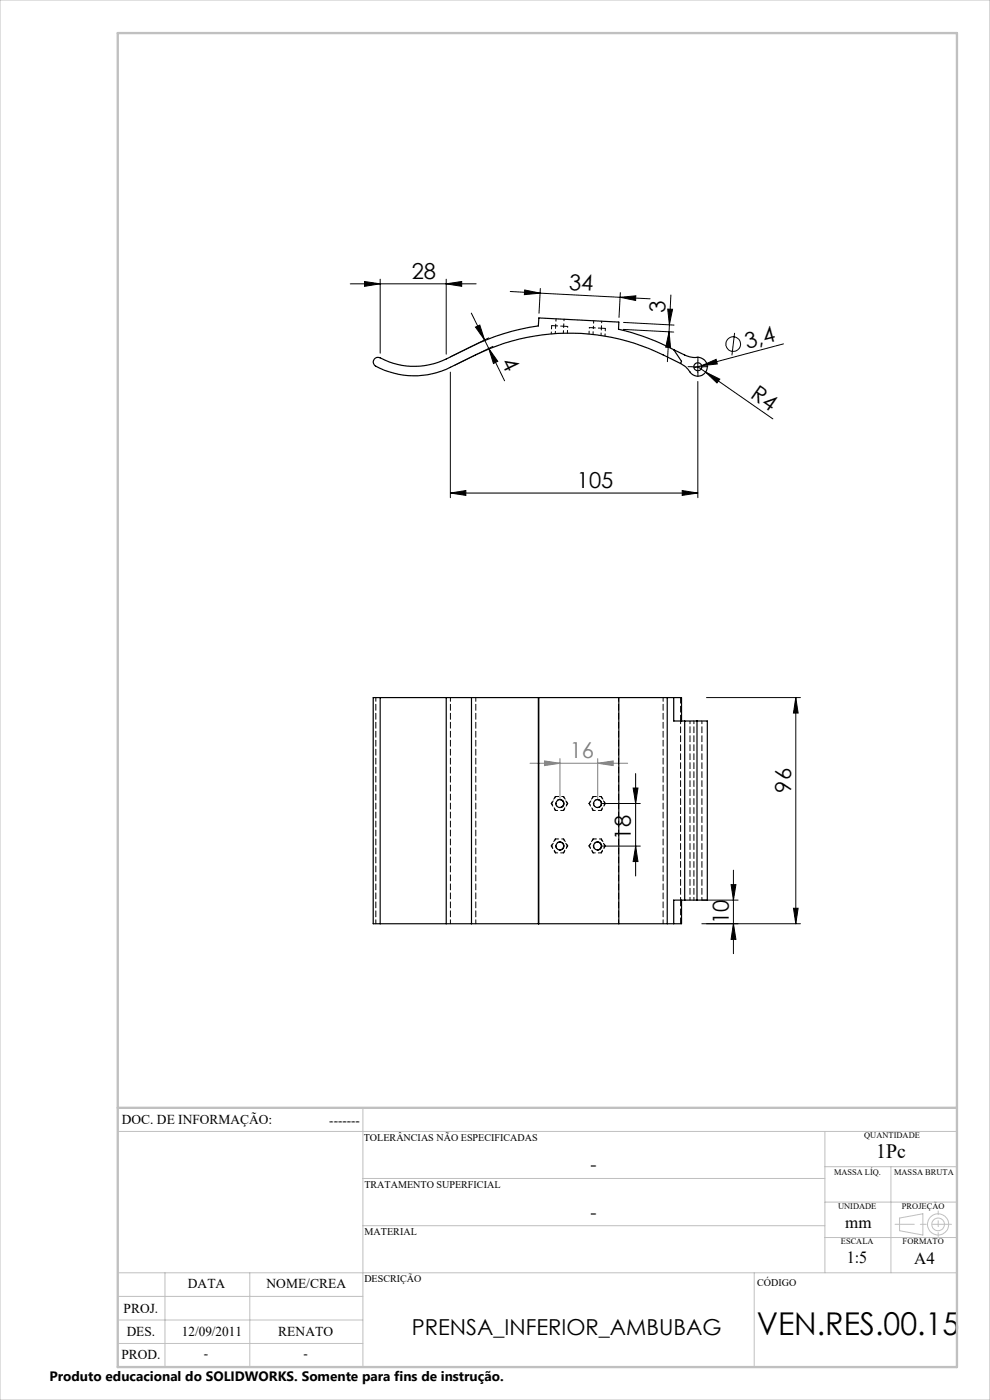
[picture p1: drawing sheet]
<svg xmlns="http://www.w3.org/2000/svg" width="210mm" height="297mm" viewBox="0 0 210 297" stroke-linecap="round" stroke-linejoin="round" font-family="sans-serif">
<g fill="none" stroke="#000" stroke-width=".21">
<path d="M77.3 59.7l3.3 .5-3.3 .5zM80.6 59.2v15.7M94.7 59.2v15.9M74.3 60.2h26.7M94.7 60.2l3.2-.5v1zM95.5 78.9v26.7M100 66.4l2.8 5.7M100.9 69.4l.9-.4 1 3.1zM102.8 72.1l4.2 8.7M103.7 71.7l-8.2 4M103.7 73.9l1.9 2.8-.9 .4zM104.6 73.5l-8.2 4"/>
<path d="M108.2 61.8l6.4 .4M111.3 61.5l3.3 .7-3.4 .3zM114.6 62.2l17 .9M114.6 61.2l-.3 5.3M131.6 63.1l3.3-.3-.1 .9zM131.6 63.1l6.3 .3M131.6 62.1l-.3 5.2M132.2 69.9l10.7 .5M132.3 68.4l10.7 .6M141.6 65.6h1.1l-.7 3.3zM141.9 70.4l-.3 6.3M141.9 70.4l.3 3.3h-1z"/>
<path d="M142 68.9l-.1 1.5M142.3 62.6l-.3 6.3M146.8 77.8h2.5M148 77.8l1.7 1.1M148 76.5v2.6M148.8 77.6l3.1-1.4 .3 1zM148.8 77.6l-1.6 .4M149.7 78.9l3 1.5-.6 .8zM149.7 78.9l14.2 10M155.8 70.6l-.5 4.8M166.2 73l-17.4 4.6M148 80.9v24.7"/>
<path d="M95.5 104.6l3.3-.5v1zM95.5 104.6h52.5M144.7 104.1l3.3 .5-3.3 .5zM149.9 148h19.9M168.8 148v48M168.8 148l.5 3.3h-1zM127.8 179.5h8M127.8 170.5h8M134.3 167.2h1l-.5 3.3zM134.8 164.1v21.7M134.8 179.5l.5 3.3h-1zM148.9 196h20.9"/>
<path d="M148.9 191h7.7M155.1 187.7h1l-.5 3.3zM155.6 196l.5 3.3h-1zM155.6 184.6v17.7M168.3 192.7h1l-.5 3.3z"/>
<circle cx="155.5" cy="73" r="1.55"/>
</g>
<g fill="none" stroke="#c0c0c0" stroke-width=".21">
<path d="M0 0h210v297h-210zM77 235v55M25 240h178M77 250h98M175 240v30M175 255h28M175 247.5h28M189 247.5v22.5M190.8 258.4l5-.9v4.5l-5-.9zM25 275h52M25 270h178M35 270v20"/>
<path d="M53 270v20M77 260h98M160 270v20M175 262.5h28M25 285h52M25 280h52"/>
<circle cx="199" cy="259.7" r="1.34"/>
<circle cx="199" cy="259.7" r="2.25"/>
</g>
<path d="M112.4 161.9h20.7M115.5 161.4l3.3 .5-3.3 .5zM118.8 160.9v8.6M126.8 161.9l3.3-.5v1zM126.8 160.9v8.6" fill="none" stroke="#808080" stroke-width=".21"/>
<path d="M146.8 77.8h-.9M148 76.5v-.8M148 79v.9M149.3 77.8h.8" fill="none" stroke="#000" stroke-width=".21" stroke-dasharray="15.2 1.3 1.3 1.3"/>
<path d="M201.8 259.7h-11.9" fill="none" stroke="#c0c0c0" stroke-width=".21" stroke-dasharray="15.2 1.3 1.3 1.3" stroke-dashoffset="11.2"/>
<path d="M199 256.9v5.4" fill="none" stroke="#c0c0c0" stroke-width=".21" stroke-dasharray="15.2 1.3 1.3 1.3" stroke-dashoffset="14.4"/>
<path d="M25 7h178v283h-178zM25 235h178" fill="none" stroke="#c0c0c0" stroke-width=".5"/>
<g fill="#000">
<path d="M148.8 77.6l3.1-1.4 .3 1zM149.7 78.9l3 1.5-.6 .8z"/>
<path d="M94.7 60.2l3.2-.5v1zM77.3 59.7l3.3 .5-3.3 .5z"/>
<path d="M100.9 69.4l.9-.4 1 3.1zM103.7 73.9l1.9 2.8-.9 .4z"/>
<path d="M111.3 61.5l3.3 .7-3.4 .3zM131.6 63.1l3.3-.3-.1 .9z"/>
<path d="M141.6 65.6h1.1l-.7 3.3zM141.9 70.4l.3 3.3h-1z"/>
<path d="M95.5 104.6l3.3-.5v1zM144.7 104.1l3.3 .5-3.3 .5z"/>
<path d="M168.8 148l.5 3.3h-1zM168.3 192.7h1l-.5 3.3z"/>
<path d="M155.6 196l.5 3.3h-1zM155.1 187.7h1l-.5 3.3zM134.8 179.5l.5 3.3h-1zM134.3 167.2h1l-.5 3.3z"/>
</g>
<path d="M115.5 161.4l3.3 .5-3.3 .5zM126.8 161.9l3.3-.5v1z" fill="#808080"/>
<g fill="none" stroke="#000" stroke-width=".25">
<path d="M79.4 76.1l.5-.3a2.16 2.16 0 0 1 1.6 .5 15.4 15.4 0 0 0 13.2-.1 59.8 59.8 0 0 1 15.8-6.4l3.7-.7 .1-1.7 17 .9-.1 1.5a53.3 53.3 0 0 1 14 5.5 6.7 6.7 0 0 0 3.4 .6 2.02 2.02 0 0 1 .9 3.2 2.02 2.02 0 0 1-3.3-.5l-.7-.7-.9-.6a46.5 46.5 0 0 0-34.4-5.4l-4.8 1.5a95.6 95.6 0 0 0-10.8 5 17.2 17.2 0 0 1-15.1-.9l-.3-.7zM142.9 74.2l1.7 2.5-.2 .4M80.6 148h-1.4v48h1.4M80.6 148h14.1M80.6 148v48M94.7 148h5.3M94.7 148v48M100 148h14.2M100 148v48M114.2 148h17.1M114.2 148v48M114.3 148v48"/>
<path d="M131.3 148h10.2M131.3 148v48M141.5 148h3.1v5M141.5 148v48M142.9 148v5h2.3M145.2 153h2.6M145.2 153v38M147.8 153h2.2v38h-2.2M147.8 153v38M118.7 169.6a.85 .85 0 0 1 .9 .9 .85 .85 0 0 1-.9 .8M118.7 178.6a.87 .87 0 0 1 .9 .9 .87 .87 0 0 1-.9 .8M126.7 169.6a.85 .85 0 0 1 .8 .9 .85 .85 0 0 1-.8 .8"/>
<path d="M126.7 178.6a.87 .87 0 0 1 .8 .9 .87 .87 0 0 1-.8 .8M80.6 196h14.1M94.7 196h5.3M100 196h14.2M114.2 196h17.1M131.3 196h10.2M144.6 191v5h-3.1M145.2 191h2.6M145.2 191h-2.3v5"/>
<circle cx="148" cy="77.8" r=".85"/>
<circle cx="118.8" cy="179.5" r=".85"/>
<circle cx="118.8" cy="170.5" r=".85"/>
<circle cx="126.8" cy="170.5" r=".84"/>
<circle cx="126.8" cy="179.5" r=".84"/>
</g>
<path d="M117 69.1h.9M119.6 69.2l.8 .1M125 69.5h.9M127.6 69.6l.8 .1M79.7 196v-48M95.5 196v-48M100.9 196v-48M131.2 196v-48M140.7 196v-48" fill="none" stroke="#000" stroke-width=".21" stroke-dasharray="1.3 .6" stroke-dashoffset=".4"/>
<g fill="none" stroke="#000" stroke-width=".21" stroke-dasharray="1.3 .6" stroke-dashoffset=".7">
<path d="M119.5 70.7l.1-1.5M120.4 70.7v-1.4M124.9 70.8l.1-1.3M125.8 70.9l.1-1.4M144.4 153v38M147.2 153v38M117.9 170.5l.2 .6 .7 .2M117.9 179.5l.2 .6 .7 .2M118.8 169.6l-.7 .2-.2 .7M118.8 178.6l-.7 .2-.2 .7M125.9 170.5l.2 .6 .7 .2M125.9 179.5l.2 .6 .7 .2"/>
<path d="M126.8 169.6l-.7 .2-.2 .7M126.8 178.6l-.7 .2-.2 .7M146.4 191v-38M148.9 191v-38"/>
</g>
<path d="M117.8 70.8l.1-1.7M118 67.6l-.1 1.5M119.6 69.2l.1-1.5M125.9 68v1.5M127.5 71.2l.1-1.6M127.6 69.6v-1.5M128.3 71.3l.1-1.6" fill="none" stroke="#000" stroke-width=".21" stroke-dasharray="1.3 .6" stroke-dashoffset=".8"/>
<g fill="none" stroke="#000" stroke-width=".21" stroke-dasharray="1.3 .6" stroke-dashoffset=".9">
<path d="M116.9 70.8l.1-1.7M117.9 69.1l1.7 .1M125.9 69.5l1.7 .1M116.9 179.5l.9-1.5M116.9 170.5l.9-1.5M117 170.5l.9 1.4M117 179.5l.9 1.4M117.8 171.9l-.9-1.4M117.9 169l-.9 1.5M117.9 178l-.9 1.5M117.9 171.9h1.7M119.5 169l.9 1.5"/>
<path d="M119.5 178l.9 1.5M119.6 169h-1.7M119.6 178h-1.7M119.6 171.9l.8-1.4M120.4 170.5l-.9 1.4M120.4 179.5l-.9 1.4M120.4 170.5l-.8-1.5M120.4 179.5l-.8-1.5M124.9 179.5l.9-1.5M124.9 170.5l.9-1.5M125 170.5l.9 1.4M125 179.5l.9 1.4"/>
<path d="M125.8 171.9l-.9-1.4M125.9 169l-.9 1.5M125.9 178l-.9 1.5M125.9 171.9h1.7M127.5 169l.8 1.5M127.5 178l.8 1.5M127.6 169h-1.7M127.6 178h-1.7M127.6 171.9l.8-1.4M128.3 170.5l-.8 1.4M128.3 179.5l-.8 1.4M128.4 170.5l-.8-1.5"/>
<path d="M128.4 179.5l-.8-1.5M117.8 180.9l-.9-1.4M117.9 180.9h1.7M119.6 180.9l.8-1.4M125.8 180.9l-.9-1.4M125.9 180.9h1.7M127.6 180.9l.8-1.4"/>
</g>
<g fill="none" stroke="#000" stroke-width=".21" stroke-dasharray="1.3 .6">
<path d="M144.4 148v5M116.9 170.5h.1M116.9 179.5h.1M117.8 169h.1M117.8 171.9h.1M117.8 178h.1M118.7 171.3h.1M118.8 169.6h-.1M118.8 178.6h-.1M120.4 170.5h.1M120.4 179.5h.1M124.9 170.5h.1"/>
<path d="M124.9 179.5h.1M125.8 169h.1M125.8 171.9h.1M125.8 178h.1M126.7 171.3h.1M126.8 169.6h-.1M126.8 178.6h-.1M128.3 170.5h.1M128.3 179.5h.1M117.8 180.9h.1M118.7 180.3h.1M125.8 180.9h.1"/>
<path d="M126.7 180.3h.1M144.4 191v5"/>
</g>
<text font-size="6.7" x="160.5" y="283.1">VEN.RES.00.15</text>
<g font-size="4.7">
<text x="87.3" y="59.2">28</text>
<text x="120.7" y="61.5" transform="rotate(3 120.7 61.5)">34</text>
<text x="141.1" y="66.4" transform="rotate(-87 141.1 66.4)">3</text>
<text x="106.3" y="76.8" transform="rotate(64 106.3 76.8)">4</text>
<text x="158.5" y="74" transform="rotate(-15 158.5 74)">3,4</text>
<text x="159" y="84.2" transform="rotate(35 159 84.2)">R4</text>
<text x="122.4" y="103.6">105</text>
<text x="167.8" y="168.1" transform="rotate(-90 167.8 168.1)">96</text>
<text x="133.8" y="178.1" transform="rotate(-90 133.8 178.1)">18</text>
<text x="154.6" y="196" transform="rotate(-90 154.6 196)">10</text>
<text x="87.3" y="283.2">PRENSA_INFERIOR_AMBUBAG</text>
</g>
<text font-size="4.7" fill="#808080" x="120.8" y="160.9">16</text>
<text font-size="4.3" x="185.9" y="245.8">1Pc</text>
<g font-size="4">
<text x="125.2" y="248.4">-</text>
<text x="125.2" y="258.6">-</text>
</g>
<g font-size="3.6">
<text x="179.3" y="260.6">mm</text>
<text x="179.6" y="267.9">1:5</text>
<text x="193.9" y="268.1">A4</text>
</g>
<g font-size="2.9">
<text x="25.9" y="238.4">DOC. DE INFORMAÇÃO:</text>
<text x="69.8" y="238.6">-------</text>
<text x="39.9" y="273.2">DATA</text>
<text x="56.5" y="273.2">NOME/CREA</text>
<text x="26.2" y="278.6">PROJ.</text>
<text x="26.9" y="283.4">DES.</text>
<text x="38.6" y="283.4">12/09/2011</text>
<text x="59" y="283.4">RENATO</text>
<text x="10.5" y="292.9">Produto educacional do SOLIDWORKS. Somente para fins de instrução.</text>
<text x="25.7" y="288.3">PROD.</text>
<text x="43.3" y="288">-</text>
<text x="64.4" y="288">-</text>
</g>
<g font-size="2.2">
<text x="77.2" y="242.1">TOLERÂNCIAS NÃO ESPECIFICADAS</text>
<text x="77.3" y="251.9">TRATAMENTO SUPERFICIAL</text>
<text x="77.3" y="261.9">MATERIAL</text>
<text x="77.3" y="272.1">DESCRIÇÃO</text>
<text x="160.6" y="272.8">CÓDIGO</text>
</g>
<g font-size="1.8">
<text x="183.3" y="241.4">QUANTIDADE</text>
<text x="176.9" y="249.2">MASSA LÍQ.</text>
<text x="189.7" y="249.2">MASSA BRUTA</text>
<text x="177.8" y="256.5">UNIDADE</text>
<text x="191.3" y="256.5">PROJEÇÃO</text>
<text x="178.4" y="264">ESCALA</text>
<text x="191.5" y="264">FORMATO</text>
</g>
</svg>
